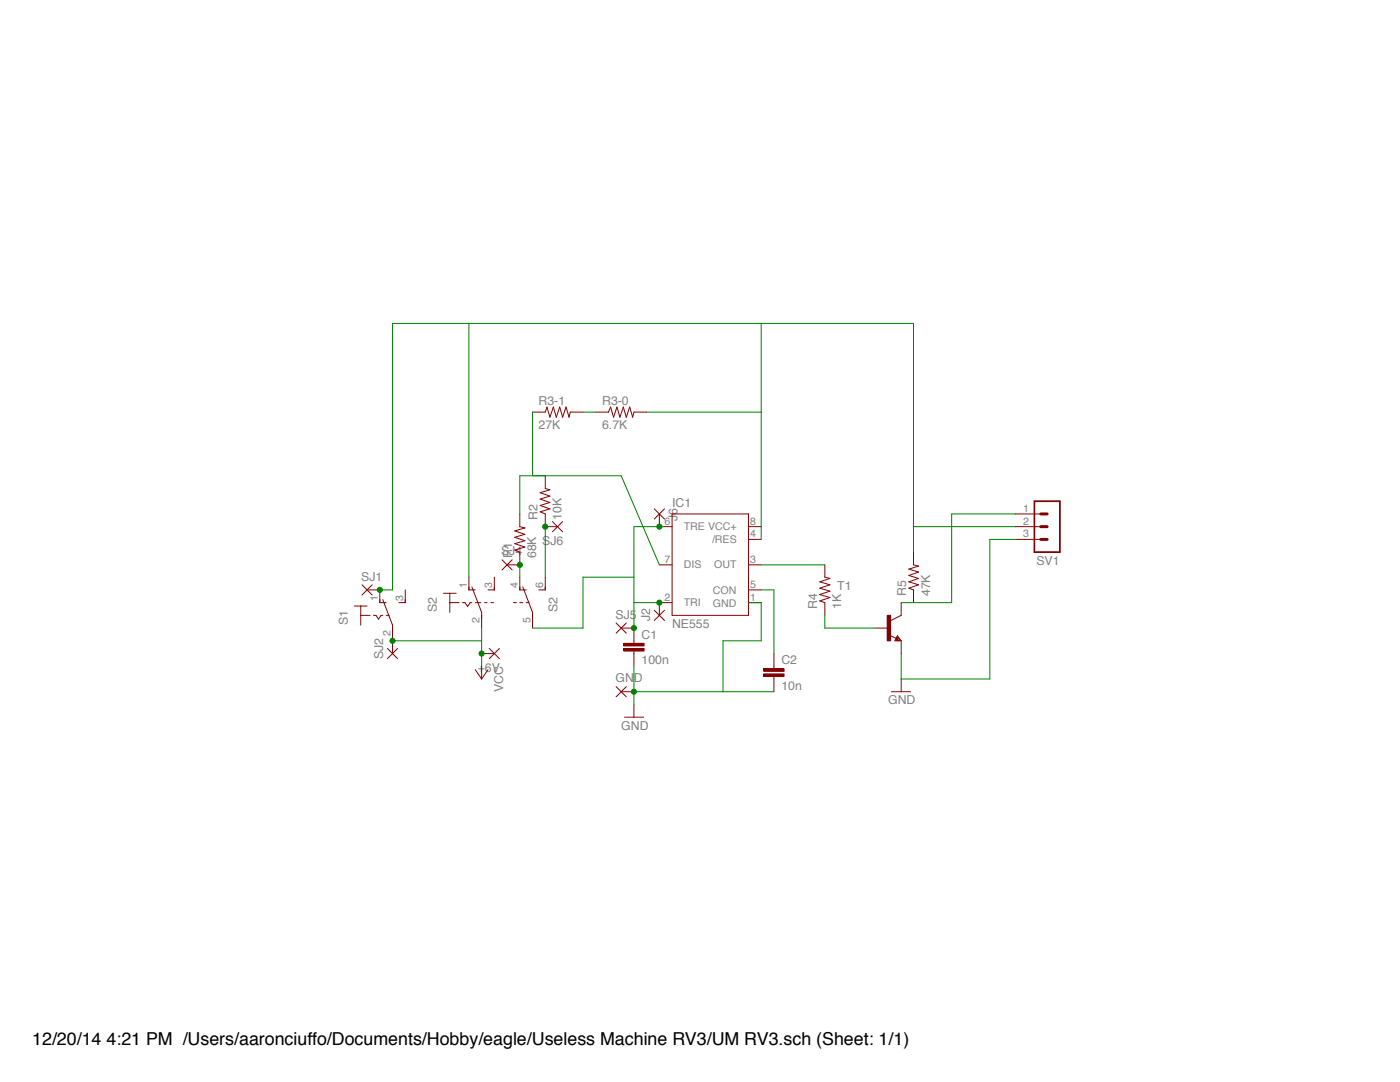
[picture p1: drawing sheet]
<svg xmlns="http://www.w3.org/2000/svg" width="279mm" height="216mm" viewBox="0 0 279 216" stroke-linecap="round" stroke-linejoin="round" font-family="sans-serif">
<g fill="none" stroke="#820000" stroke-width=".2">
<path d="M106.3 82.2h2.5l.4-1 .5 2 .7-2 .6 2 .7-2 .6 2 .7-2 .6 2 .2-1h2.6M108.8 94.9v2.6l.9 .2-1.9 .6 1.9 .7-1.9 .6 1.9 .7-1.9 .6 1.9 .6-1.9 .6 1 .5v2.5M118.9 82.2h2.5l.5-1 .5 2 .7-2 .6 2 .7-2 .6 2 .7-2 .6 2 .2-1h2.6M103.7 102.6v2.5l1.1 .2-2.1 .6 2.1 .7-2.1 .6 2.1 .7-2.1 .6 2.1 .7-2.1 .5 1 .5v2.5M131.6 105.1h2.5M131.6 112.7h2.5M134.1 102.6h15.3v20.2h-15.3zM149.4 105.1h2.5M149.4 112.7h2.5M149.4 117.7h2.5M149.4 107.6h2.5M164.6 112.7v2.5l1 .2-2 .7 2 .6-2 .7 2 .6-2 .6 2 .6-2 .7 1 .3v2.6"/>
<path d="M182.3 110.2v2.5l1 .3-1.9 .6 1.9 .6-1.9 .6 1.9 .6-1.9 .7 1.9 .6-1.9 .7 .9 .3v2.5M131.6 120.2h2.5M149.4 120.2h2.5M177.6 126.8l1.2 .6M179.1 126.9l.8 1h-1.3zM179.1 127.4l.1 .2h-.4l.3-.5 .5 .7h-.8M179.9 122.8l-2.1 1"/>
</g>
<path d="M177 122.8h.7v5h-.7z" fill="#820000"/>
<g fill="none" stroke="#820000" stroke-width=".2">
<path d="M75.8 117.7v2.5h1.3M76.4 119.7l1.9 5v3.2M80.9 117.7v2.5h-1.3M88.5 118.4h2.5M89.8 118.4v3.8M93.6 115.2v2.5h1.2M94.2 117.1l1.9 5.1v3.1M98.7 115.2v2.5h-1.3M103.7 115.2v2.5h1.3M104.3 117.1l2 5.1v3.1M108.8 115.2v2.5h-1.3M70.7 120.9h2.6"/>
<path d="M72 120.9v3.8M72 122.8h1.9M74.5 122.8h.5l.5 .7 .6-.7h.3M77.1 122.8h.6M89.8 120.2h1.8M92.3 120.2h.5l.5 .8 .5-.8h.4M94.8 120.2h1.1M96.7 120.2h.5M98 120.2h.5M102.5 120.2h.6M103.7 120.2h.6M105 120.2h.6"/>
<path d="M126.5 127.9v.5M126.5 129.9v.5M174.8 125.3h2.5M177.1 122.8h.6v5.1h-.6zM179.9 120.2v2.6M179.9 127.9v2.5"/>
</g>
<path d="M124.5 129.4h4v.5h-4z" fill="#820000"/>
<path d="M124.5 129.4h4v.5h-4z" fill="none" stroke="#820000" stroke-width=".2"/>
<path d="M124.5 128.4h4v.5h-4z" fill="#820000"/>
<path d="M124.5 128.4h4v.5h-4zM126.5 125.3v2.6M126.5 130.4v2.5M154.5 132.9v.6M154.5 135v.5" fill="none" stroke="#820000" stroke-width=".2"/>
<path d="M152.4 134.5h4.1v.5h-4.1z" fill="#820000"/>
<path d="M152.4 134.5h4.1v.5h-4.1z" fill="none" stroke="#820000" stroke-width=".2"/>
<path d="M152.4 133.4h4.1v.5h-4.1z" fill="#820000"/>
<g fill="none" stroke="#820000" stroke-width=".2">
<path d="M72.2 116.7l2.1 2M73.3 117.7h2.5M74.3 116.7l-2.1 2M100.2 111.7l2 2M101.2 112.7h2.5M102.2 111.7l-2 2M108.8 105.1h2.5M110.3 104.1l2 2M112.3 104.1l-2 2M130.6 101.5l2 2.1M131.6 102.6v2.5M132.6 101.5l-2 2.1"/>
<path d="M202.6 102.6h5.1M202.6 105.1h5.1M202.6 107.6h5.1M77.3 129.4l2.1 2M78.3 127.9v2.5M79.4 129.4l-2.1 2M94.8 133.6l1.3 1.9M96.1 132.9v2.6M96.1 130.4h2.6M97.4 133.6l-1.3 1.9M97.6 129.4l2.1 2M99.7 129.4l-2.1 2"/>
<path d="M123 124.3l2 2M123 137l2 2M124 138h2.5M124 125.3h2.5M125 124.3l-2 2M125 137l-2 2M130.6 121.8l2 2M131.6 120.2v2.6M132.6 121.8l-2 2M152.4 133.5h4.1v.5h-4.1zM154.5 130.4v2.5M154.5 135.5v2.5"/>
<path d="M177.9 138h3.8M179.9 135.5v2.5M124.7 143.1h3.8M126.5 140.6v2.5"/>
</g>
<path d="M206.4 100h5.1v10.2h-5.1z" fill="none" stroke="#820000" stroke-width=".34"/>
<path d="M207.7 107.6h1.3M207.7 105.1h1.3M207.7 102.6h1.3" fill="none" stroke="#820000" stroke-width=".59"/>
<path d="M116.4 82.2h2.5M131.6 105.1h-5.1v10.1M131.6 120.2h-5.1v5.1" fill="none" stroke="#008100" stroke-width=".2"/>
<circle cx="131.6" cy="120.2" r=".51" fill="#008100"/>
<circle cx="131.6" cy="120.2" r=".51" fill="none" stroke="#008100" stroke-width=".2"/>
<circle cx="131.6" cy="105.1" r=".51" fill="#008100"/>
<g fill="none" stroke="#008100" stroke-width=".2">
<path d="M126.5 120.2v-5h-10.1v10.1h-10.1"/>
<circle cx="131.6" cy="105.1" r=".51"/>
</g>
<circle cx="126.5" cy="125.3" r=".51" fill="#008100"/>
<g fill="none" stroke="#008100" stroke-width=".2">
<path d="M126.5 132.9v7.7M126.5 138h28M149.4 120.2h2.5v7.7h-7.6v10.1"/>
<circle cx="126.5" cy="125.3" r=".51"/>
</g>
<circle cx="126.5" cy="138" r=".51" fill="#008100"/>
<g fill="none" stroke="#008100" stroke-width=".2">
<path d="M108.8 105.1v10.1M202.6 107.6h-5.1v27.9h-17.6v-5.1"/>
<circle cx="126.5" cy="138" r=".51"/>
</g>
<circle cx="108.8" cy="105.1" r=".51" fill="#008100"/>
<g fill="none" stroke="#008100" stroke-width=".2">
<path d="M103.7 112.7v2.5"/>
<circle cx="108.8" cy="105.1" r=".51"/>
</g>
<circle cx="103.7" cy="112.7" r=".51" fill="#008100"/>
<g fill="none" stroke="#008100" stroke-width=".2">
<path d="M93.6 64.5v50.7M151.9 64.5v43.1M106.3 82.2v12.7M129.1 82.2h22.8M103.7 102.6v-7.7h20.3l7.6 17.8M182.3 110.2v-45.7h-104v53.2h-2.5M182.3 105.1h20.3"/>
<circle cx="103.7" cy="112.7" r=".51"/>
</g>
<circle cx="75.8" cy="117.7" r=".51" fill="#008100"/>
<g fill="none" stroke="#008100" stroke-width=".2">
<path d="M151.9 112.7h12.7M151.9 117.7h2.6v12.7M78.3 127.9h17.8M96.1 125.3v7.6M164.6 122.8v2.5h10.2"/>
<circle cx="75.8" cy="117.7" r=".51"/>
</g>
<circle cx="78.3" cy="127.8" r=".51" fill="#008100"/>
<circle cx="78.3" cy="127.9" r=".51" fill="none" stroke="#008100" stroke-width=".2"/>
<circle cx="96.1" cy="130.4" r=".51" fill="#008100"/>
<g fill="none" stroke="#008100" stroke-width=".2">
<path d="M202.6 102.6h-12.7v17.6h-10"/>
<circle cx="96.1" cy="130.4" r=".51"/>
</g>
<text font-size="3.6" x="6.4" y="208.4">12/20/14 4:21 PM /Users/aaronciuffo/Documents/Hobby/eagle/Useless Machine RV3/UM RV3.sch (Sheet: 1/1)</text>
<g font-size="2.5" fill="#808080">
<text x="107.5" y="80.7">R3-1</text>
<text x="120.2" y="80.7">R3-0</text>
<text x="107.5" y="85.5">27K</text>
<text x="120.2" y="85.5">6.7K</text>
<text x="134.1" y="101.2">IC1</text>
<text x="107.3" y="103.8" transform="rotate(-90 107.3 103.8)">R2</text>
<text x="112.1" y="103.8" transform="rotate(-90 112.1 103.8)">10K</text>
<text x="135.2" y="104" transform="rotate(-90 135.2 104)">J6</text>
<text x="100" y="110.8">SJ4</text>
<text x="102.2" y="111.4" transform="rotate(-90 102.2 111.4)">R1</text>
<text x="107" y="111.4" transform="rotate(-90 107 111.4)">68K</text>
<text x="108.2" y="108.7">SJ6</text>
<text x="206.8" y="112.7">SV1</text>
<text x="72.1" y="115.9">SJ1</text>
<text x="167.1" y="117.7">T1</text>
<text x="180.8" y="119" transform="rotate(-90 180.8 119)">R5</text>
<text x="185.6" y="119" transform="rotate(-90 185.6 119)">47K</text>
<text x="69.4" y="124.7" transform="rotate(-90 69.4 124.7)">S1</text>
<text x="87.2" y="122.2" transform="rotate(-90 87.2 122.2)">S2</text>
<text x="111.3" y="122.2" transform="rotate(-90 111.3 122.2)">S2</text>
<text x="122.8" y="123.5">SJ5</text>
<text x="129.7" y="123.9" transform="rotate(-90 129.7 123.9)">J2</text>
<text x="134.1" y="125.3">NE555</text>
<text x="163.1" y="121.5" transform="rotate(-90 163.1 121.5)">R4</text>
<text x="167.9" y="121.5" transform="rotate(-90 167.9 121.5)">1K</text>
<text x="76.5" y="131.5" transform="rotate(-90 76.5 131.5)">SJ2</text>
<text x="128" y="127.5">C1</text>
<text x="95.3" y="134">+6V</text>
<text x="122.8" y="136.2">GND</text>
<text x="128" y="132.6">100n</text>
<text x="155.9" y="137.6">10n</text>
<text x="155.9" y="132.6">C2</text>
<text x="100.4" y="138.1" transform="rotate(-90 100.4 138.1)">VCC</text>
<text x="177.3" y="140.5">GND</text>
<text x="124" y="145.6">GND</text>
</g>
<g font-size="2.1" fill="#808080">
<text x="132.6" y="104.7">6</text>
<text x="136.5" y="105.8">TRE VCC+</text>
<text x="149.7" y="104.7">8</text>
<text x="149.7" y="107.2">4</text>
<text x="204.2" y="102.2">1</text>
<text x="204.2" y="104.7">2</text>
<text x="204.2" y="107.2">3</text>
<text x="132.6" y="112.3">7</text>
<text x="136.5" y="113.4">DIS</text>
<text x="142.1" y="108.3">/RES</text>
<text x="142.5" y="113.4">OUT</text>
<text x="149.7" y="112.3">3</text>
<text x="75.4" y="119.9" transform="rotate(-90 75.4 119.9)">1</text>
<text x="80.5" y="119.9" transform="rotate(-90 80.5 119.9)">3</text>
<text x="93.2" y="117.4" transform="rotate(-90 93.2 117.4)">1</text>
<text x="98.3" y="117.4" transform="rotate(-90 98.3 117.4)">3</text>
<text x="103.3" y="117.4" transform="rotate(-90 103.3 117.4)">4</text>
<text x="108.4" y="117.4" transform="rotate(-90 108.4 117.4)">6</text>
<text x="132.6" y="119.9">2</text>
<text x="142.3" y="118.5">CON</text>
<text x="149.7" y="119.9">1</text>
<text x="149.7" y="117.4">5</text>
<text x="95.7" y="124.3" transform="rotate(-90 95.7 124.3)">2</text>
<text x="105.9" y="124.3" transform="rotate(-90 105.9 124.3)">5</text>
<text x="136.5" y="121">TRI</text>
<text x="142.3" y="121">GND</text>
<text x="78" y="126.9" transform="rotate(-90 78 126.9)">2</text>
</g>
</svg>
